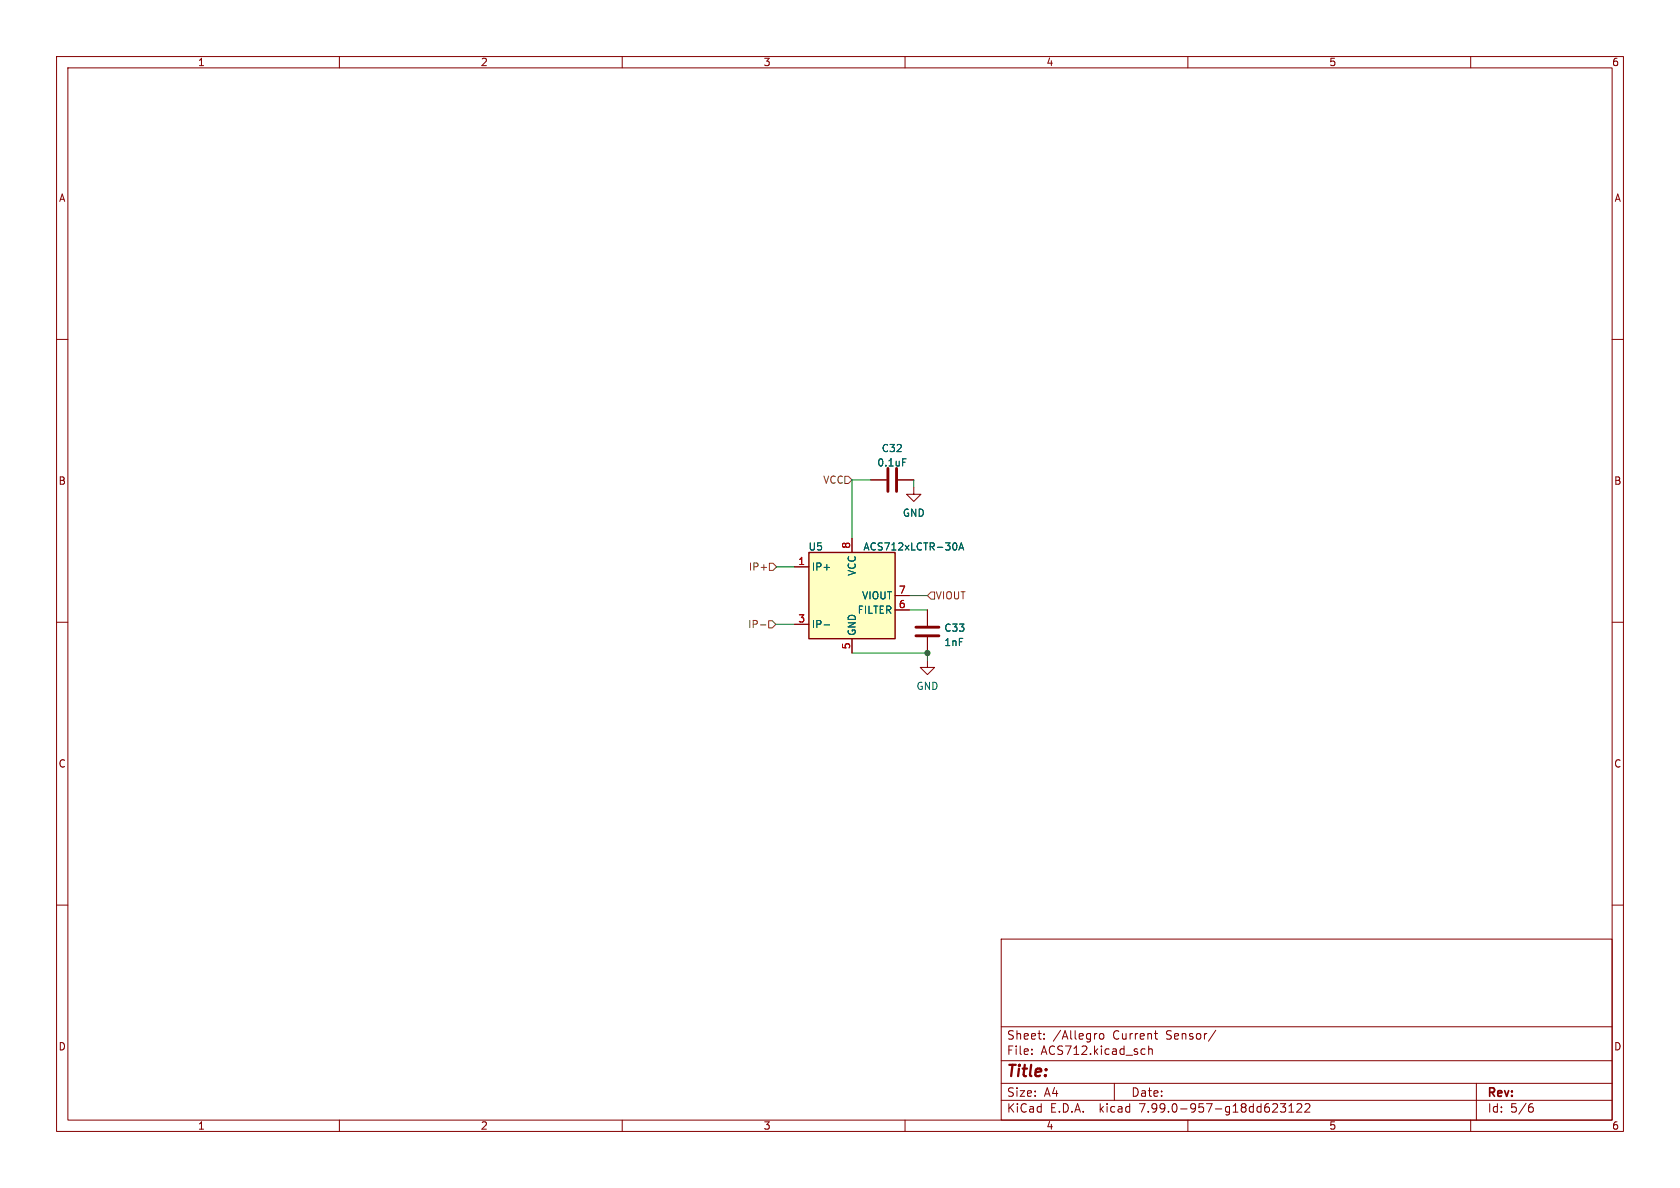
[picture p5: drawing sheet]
<svg xmlns="http://www.w3.org/2000/svg" width="297mm" height="210mm" viewBox="0 0 297 210" stroke-linecap="round" stroke-linejoin="round" font-family="sans-serif">
<g fill="none" stroke="#840000" stroke-width=".18">
<path d="M10 10h277v190h-277zM12 12h273v186h-273zM60 10v2M110 10v2M160 10v2M210 10v2M260 10v2M10 60h2M285 60h2M150.6 95.1v2.6M153.9 84.8h2.8M158.7 84.8h2.8"/>
<path d="M161.5 86.1v1.3h1.3l-1.3 1.2-1.2-1.2h1.2M10 110h2M140.5 100.2h2.5M140.5 110.4h2.5M150.6 112.9v2.5M158.2 107.8h2.6M158.2 105.3h2.6M164 116.7v1.3h1.2l-1.2 1.3-1.3-1.3h1.3M164 107.8v2.8M164 112.6v2.8M285 110h2M10 160h2"/>
<path d="M285 160h2M177 166h108v32h-108zM60 198v2M110 198v2M160 198v2M177 194.5h108M177 191.5h108M177 187.5h108M177 181.5h108M182.4 186.3v.1M182.4 185.5v.1M184.6 183.6v.1"/>
<path d="M184.6 182.8v.1M193.8 182.7h.1M194.4 182.8l.2-.1 .5 .1v.6l-.1 .2-.4 .1-.2-.1zM197 191.5v3M202 185.4l.4 .1M202.4 186.3l-.4 .1M203.1 185.5l.2-.1 .3 .1 .1 .9M203.1 184.9v1.5M204.1 182.7h.5M204.4 183.6l.2 .1M210 198v2M214.9 182.1l-1.3 2"/>
<path d="M225.6 195.1l.3 .3-.1 .3-.9 .9h1M226.4 195.1h.9l-.5 .6 .4 .1v.7l-.2 .1h-.4l-.2-.1M227.9 196.6h.8M227.9 195.5l.4-.4v1.5M229.3 195.2l.6-.1 .2 .1v.3l-.9 1.1h.9M230.7 195.2l.6-.1 .2 .1 .1 .3-1 1.1h1M260 198v2M261 191.5v6.5M270.5 195.7h.4l.2 .3-.1 .5-.5 .1M270.9 195.1l-.4 .1"/>
</g>
<path d="M157 82.8v4.1M158.5 82.8v4.1M161.9 112.4h4.1M161.9 110.9h4.1" fill="none" stroke="#840000" stroke-width=".51"/>
<path d="M159.6 81.1h.6M169 96l.2 .4-.2 .8M169.5 97.2l.4-1.2 .5 1.2M169.6 96.9h.6M145.7 110.5h1" fill="none" stroke="#006464" stroke-width=".18"/>
<path d="M143 97.7h15.2v15.2h-15.2z" fill="#ffffc2" stroke="#ffffc2" stroke-width=".18"/>
<path d="M143 97.7h15.2v15.2h-15.2z" fill="none" stroke="#840000" stroke-width=".25"/>
<path d="M136 99.6h.7l.6 .6-.6 .6h-.7zM149.4 84.2h.6l.6 .6-.6 .7h-.6zM134.4 110.5h1M134.6 100.3h.9M135.9 109.7h.6l.7 .7-.7 .6h-.6zM164.6 104.6h.6v1.3h-.6l-.6-.6z" fill="none" stroke="#725600" stroke-width=".18"/>
<path d="M153.9 84.8h-3.3v10.3M161.5 84.8v1.3M137.2 110.4h3.3M137.3 100.2h3.2M150.6 115.4h13.4v1.3M160.8 105.3h3.2M160.8 107.8h3.2" fill="none" stroke="#009600" stroke-width=".18"/>
<circle cx="164" cy="115.4" r=".46" fill="#009600" stroke="#009600" stroke-width=".18"/>
<text font-size="2.8" fill="#840000" x="178" y="190.8">Title:</text>
<g font-size="2.1" fill="#840000">
<text x="178" y="183.9">Sheet:</text>
<text x="186.2" y="183.9">/Allegro</text>
<text x="196.7" y="183.9">Current</text>
<text x="206.2" y="183.9">Sensor/</text>
<text x="178" y="186.6">File:</text>
<text x="184" y="186.6">ACS712.kicad_sch</text>
<text x="178" y="196.8">KiCad</text>
<text x="178" y="194">Size:</text>
<text x="184.6" y="194">A4</text>
<text x="185.7" y="196.8">E.D.A.</text>
<text x="194.4" y="196.8">kicad</text>
<text x="200" y="194">Date:</text>
<text x="201.5" y="196.8">7.99.0-957-g18dd623122</text>
<text x="263" y="194.2">Rev:</text>
<text x="263" y="196.8">Id:</text>
<text x="267" y="196.8">5/6</text>
</g>
<g font-size="1.8" fill="#840000">
<text x="35" y="11.8">1</text>
<text x="85" y="11.8">2</text>
<text x="135" y="11.8">3</text>
<text x="185" y="11.8">4</text>
<text x="235" y="11.8">5</text>
<text x="285" y="11.8">6</text>
<text x="10.4" y="35.8">A</text>
<text x="285.4" y="35.8">A</text>
<text x="10.3" y="85.8">B</text>
<text x="285.3" y="85.8">B</text>
<text x="10.3" y="135.8">C</text>
<text x="285.3" y="135.8">C</text>
<text x="10.3" y="185.8">D</text>
<text x="285.3" y="185.8">D</text>
<text x="35" y="199.8">1</text>
<text x="85" y="199.8">2</text>
<text x="135" y="199.8">3</text>
<text x="185" y="199.8">4</text>
<text x="235" y="199.8">5</text>
<text x="285" y="199.8">6</text>
</g>
<g font-size="1.8" fill="#006464">
<text x="155" y="82.6">0.1uF</text>
<text x="155.8" y="80.1">C32</text>
<text x="159.5" y="91.5">GND</text>
<text x="142.9" y="97.5">U5</text>
<text x="143.5" y="101">IP+</text>
<text x="151.4" y="101.9" transform="rotate(-90 151.4 101.9)">VCC</text>
<text x="152.6" y="97.5">ACS712xLCTR-30A</text>
<text x="152.3" y="106.1">VIOUT</text>
<text x="143.5" y="111.2">IP-</text>
<text x="151.4" y="112.4" transform="rotate(-90 151.4 112.4)">GND</text>
<text x="151.5" y="108.6">FILTER</text>
<text x="166.9" y="111.8">C33</text>
<text x="166.9" y="114.4">1nF</text>
<text x="162" y="122.1">GND</text>
</g>
<g font-size="1.8" fill="#725600">
<text x="145.4" y="85.7">VCC</text>
<text x="132.3" y="101">IP+</text>
<text x="165.4" y="106.1">VIOUT</text>
<text x="132.1" y="111.2">IP-</text>
</g>
<g font-size="1.8" fill="#a90000">
<text x="141.1" y="99.9">1</text>
<text x="150.4" y="97.1" transform="rotate(-90 150.4 97.1)">8</text>
<text x="158.8" y="107.6">6</text>
<text x="158.8" y="105">7</text>
<text x="141.1" y="110.1">3</text>
<text x="150.4" y="114.8" transform="rotate(-90 150.4 114.8)">5</text>
</g>
</svg>
